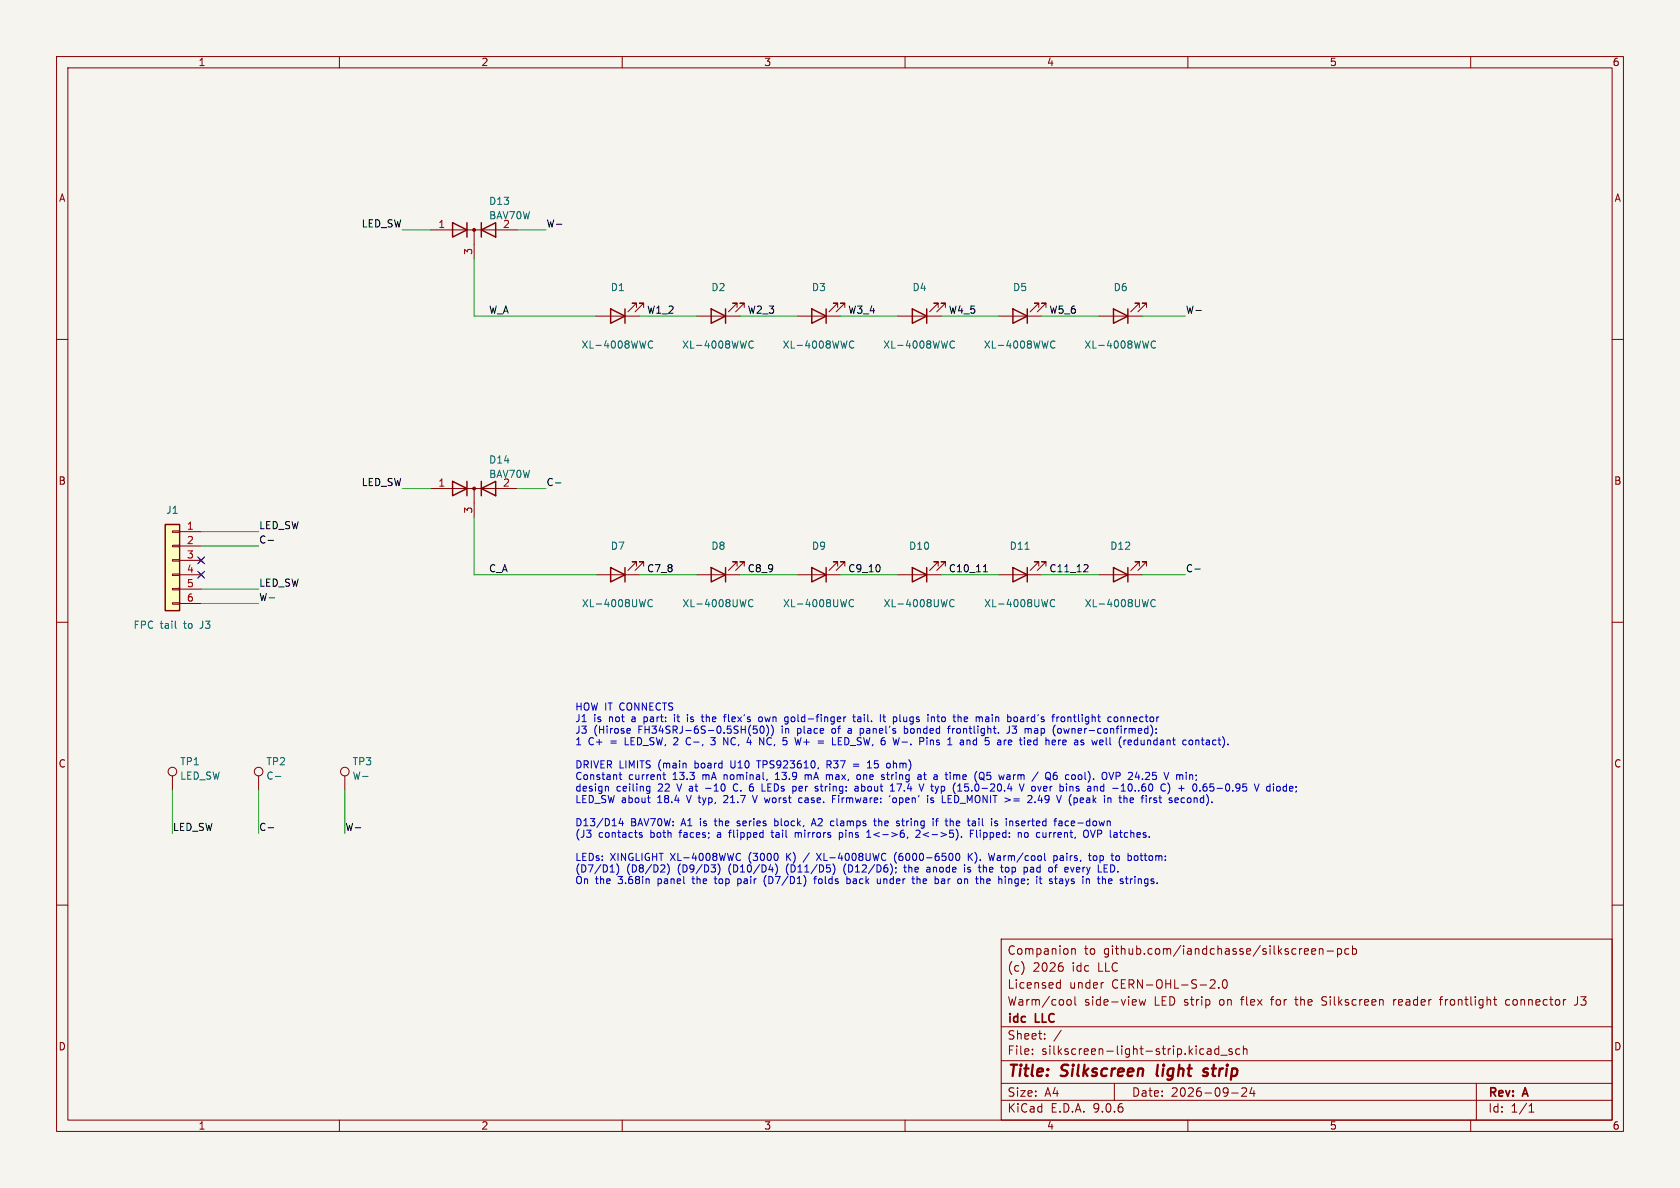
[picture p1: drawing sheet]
(kicad_sch
 (version 20250114)
 (generator "eeschema")
 (generator_version "9.0")
 (paper "A4")
 (title_block
  (title "Silkscreen light strip")
  (date "2026-09-24")
  (rev "A")
  (company "idc LLC")
  (comment 1 "Warm/cool side-view LED strip on flex for the Silkscreen reader frontlight connector J3")
  (comment 2 "Licensed under CERN-OHL-S-2.0")
  (comment 3 "(c) 2026 idc LLC")
  (comment 4 "Companion to github.com/iandchasse/silkscreen-pcb"))
 (lib_symbols
  (symbol "silkscreen-light-strip:LED_SideView"
   (pin_numbers (hide yes))
   (pin_names
    (offset 1.016) (hide yes)) (exclude_from_sim no) (in_bom yes) (on_board yes)
   (property "Reference" "D" (at 0 2.54 0) (effects (font (size 1.27 1.27))))
   (property "Value" "LED" (at 0 -2.54 0) (effects (font (size 1.27 1.27))))
   (property "Footprint" "silkscreen-light-strip:LED_SideView_XINGLIGHT_XL-4008" (at 0 0 0) (effects (font (size 1.27 1.27)) (hide yes)))
   (property "Datasheet" "~" (at 0 0 0) (effects (font (size 1.27 1.27)) (hide yes)))
   (property "Description" "Side-view (right-angle) white LED" (at 0 0 0) (effects (font (size 1.27 1.27)) (hide yes)))
   (property "Sim.Pins" "1=K 2=A" (at 0 0 0) (effects (font (size 1.27 1.27)) (hide yes)))
   (symbol "LED_SideView_0_1"
    (polyline (pts (xy -3.048 -0.762) (xy -4.572 -2.286) (xy -3.81 -2.286) (xy -4.572 -2.286) (xy -4.572 -1.524)) (stroke (width 0) (type default)) (fill (type none)))
    (polyline (pts (xy -1.778 -0.762) (xy -3.302 -2.286) (xy -2.54 -2.286) (xy -3.302 -2.286) (xy -3.302 -1.524)) (stroke (width 0) (type default)) (fill (type none)))
    (polyline (pts (xy -1.27 0) (xy 1.27 0)) (stroke (width 0) (type default)) (fill (type none)))
    (polyline (pts (xy -1.27 -1.27) (xy -1.27 1.27)) (stroke (width 0.254) (type default)) (fill (type none)))
    (polyline (pts (xy 1.27 -1.27) (xy 1.27 1.27) (xy -1.27 0) (xy 1.27 -1.27)) (stroke (width 0.254) (type default)) (fill (type none))))
   (symbol "LED_SideView_1_1"
    (pin passive line (at -3.81 0 0) (length 2.54) (name "K" (effects (font (size 1.27 1.27)))) (number "1" (effects (font (size 1.27 1.27)))))
    (pin passive line (at 3.81 0 180) (length 2.54) (name "A" (effects (font (size 1.27 1.27)))) (number "2" (effects (font (size 1.27 1.27))))))
   (embedded_fonts no))
  (symbol "silkscreen-light-strip:BAV70W"
   (pin_names (hide yes)) (exclude_from_sim no) (in_bom yes) (on_board yes)
   (property "Reference" "D" (at 0.635 -2.54 0) (effects (font (size 1.27 1.27)) (justify left)))
   (property "Value" "BAV70W" (at 0 2.54 0) (effects (font (size 1.27 1.27))))
   (property "Footprint" "silkscreen-light-strip:SOT-323_SC-70" (at 0 0 0) (effects (font (size 1.27 1.27)) (hide yes)))
   (property "Datasheet" "https://assets.nexperia.com/documents/data-sheet/BAV70_SER.pdf" (at 0 0 0) (effects (font (size 1.27 1.27)) (hide yes)))
   (property "Description" "Dual 100V 215mA high-speed switching diodes, common cathode, SOT-23" (at 0 0 0) (effects (font (size 1.27 1.27)) (hide yes)))
   (symbol "BAV70W_0_1"
    (polyline (pts (xy -3.81 1.27) (xy -1.27 0) (xy -3.81 -1.27) (xy -3.81 1.27) (xy -3.81 1.27) (xy -3.81 1.27)) (stroke (width 0.254) (type default)) (fill (type none)))
    (polyline (pts (xy -3.81 0) (xy 3.81 0)) (stroke (width 0) (type default)) (fill (type none)))
    (polyline (pts (xy -1.27 -1.27) (xy -1.27 1.27) (xy -1.27 1.27)) (stroke (width 0.254) (type default)) (fill (type none)))
    (polyline (pts (xy 0 0) (xy 0 -2.54)) (stroke (width 0) (type default)) (fill (type none)))
    (circle (center 0 0) (radius 0.254) (stroke (width 0) (type default)) (fill (type outline)))
    (polyline (pts (xy 1.27 -1.27) (xy 1.27 1.27) (xy 1.27 1.27)) (stroke (width 0.254) (type default)) (fill (type none)))
    (polyline (pts (xy 3.81 -1.27) (xy 1.27 0) (xy 3.81 1.27) (xy 3.81 -1.27) (xy 3.81 -1.27) (xy 3.81 -1.27)) (stroke (width 0.254) (type default)) (fill (type none)))
    (pin passive line (at -7.62 0 0) (length 3.81) (name "A" (effects (font (size 1.27 1.27)))) (number "1" (effects (font (size 1.27 1.27)))))
    (pin passive line (at 0 -5.08 90) (length 2.54) (name "K" (effects (font (size 1.27 1.27)))) (number "3" (effects (font (size 1.27 1.27)))))
    (pin passive line (at 7.62 0 180) (length 3.81) (name "A" (effects (font (size 1.27 1.27)))) (number "2" (effects (font (size 1.27 1.27))))))
   (embedded_fonts no))
  (symbol "silkscreen-light-strip:FPC_Tail_J3"
   (pin_names
    (offset 1.016) (hide yes)) (exclude_from_sim no) (in_bom yes) (on_board yes)
   (property "Reference" "J" (at 0 7.62 0) (effects (font (size 1.27 1.27))))
   (property "Value" "FPC_Tail_J3" (at 0 -10.16 0) (effects (font (size 1.27 1.27))))
   (property "Footprint" "silkscreen-light-strip:FPC_Tail_FH34SRJ_6P_P0.50mm_TopContact" (at 0 0 0) (effects (font (size 1.27 1.27)) (hide yes)))
   (property "Datasheet" "~" (at 0 0 0) (effects (font (size 1.27 1.27)) (hide yes)))
   (property "Description" "Gold-finger tail that plugs into the Silkscreen main board's frontlight connector J3 (Hirose FH34SRJ-6S-0.5SH(50))" (at 0 0 0) (effects (font (size 1.27 1.27)) (hide yes)))
   (symbol "FPC_Tail_J3_1_1"
    (rectangle (start -1.27 6.35) (end 1.27 -8.89) (stroke (width 0.254) (type default)) (fill (type background)))
    (rectangle (start -1.27 5.207) (end 0 4.953) (stroke (width 0.1524) (type default)) (fill (type none)))
    (rectangle (start -1.27 2.667) (end 0 2.413) (stroke (width 0.1524) (type default)) (fill (type none)))
    (rectangle (start -1.27 0.127) (end 0 -0.127) (stroke (width 0.1524) (type default)) (fill (type none)))
    (rectangle (start -1.27 -2.413) (end 0 -2.667) (stroke (width 0.1524) (type default)) (fill (type none)))
    (rectangle (start -1.27 -4.953) (end 0 -5.207) (stroke (width 0.1524) (type default)) (fill (type none)))
    (rectangle (start -1.27 -7.493) (end 0 -7.747) (stroke (width 0.1524) (type default)) (fill (type none)))
    (pin passive line (at -5.08 5.08 0) (length 3.81) (name "LED_SW(C+)" (effects (font (size 1.27 1.27)))) (number "1" (effects (font (size 1.27 1.27)))))
    (pin passive line (at -5.08 2.54 0) (length 3.81) (name "C-" (effects (font (size 1.27 1.27)))) (number "2" (effects (font (size 1.27 1.27)))))
    (pin no_connect line (at -5.08 0 0) (length 3.81) (name "NC" (effects (font (size 1.27 1.27)))) (number "3" (effects (font (size 1.27 1.27)))))
    (pin no_connect line (at -5.08 -2.54 0) (length 3.81) (name "NC" (effects (font (size 1.27 1.27)))) (number "4" (effects (font (size 1.27 1.27)))))
    (pin passive line (at -5.08 -5.08 0) (length 3.81) (name "LED_SW(W+)" (effects (font (size 1.27 1.27)))) (number "5" (effects (font (size 1.27 1.27)))))
    (pin passive line (at -5.08 -7.62 0) (length 3.81) (name "W-" (effects (font (size 1.27 1.27)))) (number "6" (effects (font (size 1.27 1.27))))))
   (embedded_fonts no))
  (symbol "silkscreen-light-strip:TestPoint"
   (pin_numbers (hide yes))
   (pin_names
    (offset 0.762) (hide yes)) (exclude_from_sim no) (in_bom yes) (on_board yes)
   (property "Reference" "TP" (at 0 6.858 0) (effects (font (size 1.27 1.27))))
   (property "Value" "TestPoint" (at 0 5.08 0) (effects (font (size 1.27 1.27))))
   (property "Footprint" "silkscreen-light-strip:TestPad_0.8mm_Wire" (at 5.08 0 0) (effects (font (size 1.27 1.27)) (hide yes)))
   (property "Datasheet" "~" (at 5.08 0 0) (effects (font (size 1.27 1.27)) (hide yes)))
   (property "Description" "test point" (at 0 0 0) (effects (font (size 1.27 1.27)) (hide yes)))
   (symbol "TestPoint_0_1"
    (circle (center 0 3.302) (radius 0.762) (stroke (width 0) (type default)) (fill (type none))))
   (symbol "TestPoint_1_1"
    (pin passive line (at 0 0 90) (length 2.54) (name "1" (effects (font (size 1.27 1.27)))) (number "1" (effects (font (size 1.27 1.27))))))
   (embedded_fonts no)))
 (wire (pts (xy 35.56 93.98) (xy 45.72 93.98)) (stroke (width 0) (type default)))
 (label "LED_SW" (at 45.72 93.98 0) (fields_autoplaced yes) (effects (font (size 1.27 1.27)) (justify left bottom)))
 (wire (pts (xy 35.56 96.52) (xy 45.72 96.52)) (stroke (width 0) (type default)))
 (label "C-" (at 45.72 96.52 0) (fields_autoplaced yes) (effects (font (size 1.27 1.27)) (justify left bottom)))
 (wire (pts (xy 35.56 104.14) (xy 45.72 104.14)) (stroke (width 0) (type default)))
 (label "LED_SW" (at 45.72 104.14 0) (fields_autoplaced yes) (effects (font (size 1.27 1.27)) (justify left bottom)))
 (wire (pts (xy 35.56 106.68) (xy 45.72 106.68)) (stroke (width 0) (type default)))
 (label "W-" (at 45.72 106.68 0) (fields_autoplaced yes) (effects (font (size 1.27 1.27)) (justify left bottom)))
 (no_connect (at 35.56 99.06))
 (no_connect (at 35.56 101.6))
 (wire (pts (xy 30.48 139.7) (xy 30.48 147.32)) (stroke (width 0) (type default)))
 (label "LED_SW" (at 30.48 147.32 0) (fields_autoplaced yes) (effects (font (size 1.27 1.27)) (justify left bottom)))
 (wire (pts (xy 45.72 139.7) (xy 45.72 147.32)) (stroke (width 0) (type default)))
 (label "C-" (at 45.72 147.32 0) (fields_autoplaced yes) (effects (font (size 1.27 1.27)) (justify left bottom)))
 (wire (pts (xy 60.96 139.7) (xy 60.96 147.32)) (stroke (width 0) (type default)))
 (label "W-" (at 60.96 147.32 0) (fields_autoplaced yes) (effects (font (size 1.27 1.27)) (justify left bottom)))
 (wire (pts (xy 76.2 40.64) (xy 71.12 40.64)) (stroke (width 0) (type default)))
 (label "LED_SW" (at 71.12 40.64 180) (fields_autoplaced yes) (effects (font (size 1.27 1.27)) (justify right bottom)))
 (wire (pts (xy 91.44 40.64) (xy 96.52 40.64)) (stroke (width 0) (type default)))
 (label "W-" (at 96.52 40.64 0) (fields_autoplaced yes) (effects (font (size 1.27 1.27)) (justify left bottom)))
 (wire (pts (xy 83.82 45.72) (xy 83.82 55.88)) (stroke (width 0) (type default)))
 (wire (pts (xy 83.82 55.88) (xy 105.41 55.88)) (stroke (width 0) (type default)))
 (label "W_A" (at 86.36 55.88 0) (fields_autoplaced yes) (effects (font (size 1.27 1.27)) (justify left bottom)))
 (wire (pts (xy 113.03 55.88) (xy 123.19 55.88)) (stroke (width 0) (type default)))
 (label "W1_2" (at 114.3 55.88 0) (fields_autoplaced yes) (effects (font (size 1.27 1.27)) (justify left bottom)))
 (wire (pts (xy 130.81 55.88) (xy 140.97 55.88)) (stroke (width 0) (type default)))
 (label "W2_3" (at 132.08 55.88 0) (fields_autoplaced yes) (effects (font (size 1.27 1.27)) (justify left bottom)))
 (wire (pts (xy 148.59 55.88) (xy 158.75 55.88)) (stroke (width 0) (type default)))
 (label "W3_4" (at 149.86 55.88 0) (fields_autoplaced yes) (effects (font (size 1.27 1.27)) (justify left bottom)))
 (wire (pts (xy 166.37 55.88) (xy 176.53 55.88)) (stroke (width 0) (type default)))
 (label "W4_5" (at 167.64 55.88 0) (fields_autoplaced yes) (effects (font (size 1.27 1.27)) (justify left bottom)))
 (wire (pts (xy 184.15 55.88) (xy 194.31 55.88)) (stroke (width 0) (type default)))
 (label "W5_6" (at 185.42 55.88 0) (fields_autoplaced yes) (effects (font (size 1.27 1.27)) (justify left bottom)))
 (wire (pts (xy 201.93 55.88) (xy 209.55 55.88)) (stroke (width 0) (type default)))
 (label "W-" (at 209.55 55.88 0) (fields_autoplaced yes) (effects (font (size 1.27 1.27)) (justify left bottom)))
 (wire (pts (xy 76.2 86.36) (xy 71.12 86.36)) (stroke (width 0) (type default)))
 (label "LED_SW" (at 71.12 86.36 180) (fields_autoplaced yes) (effects (font (size 1.27 1.27)) (justify right bottom)))
 (wire (pts (xy 91.44 86.36) (xy 96.52 86.36)) (stroke (width 0) (type default)))
 (label "C-" (at 96.52 86.36 0) (fields_autoplaced yes) (effects (font (size 1.27 1.27)) (justify left bottom)))
 (wire (pts (xy 83.82 91.44) (xy 83.82 101.6)) (stroke (width 0) (type default)))
 (wire (pts (xy 83.82 101.6) (xy 105.41 101.6)) (stroke (width 0) (type default)))
 (label "C_A" (at 86.36 101.6 0) (fields_autoplaced yes) (effects (font (size 1.27 1.27)) (justify left bottom)))
 (wire (pts (xy 113.03 101.6) (xy 123.19 101.6)) (stroke (width 0) (type default)))
 (label "C7_8" (at 114.3 101.6 0) (fields_autoplaced yes) (effects (font (size 1.27 1.27)) (justify left bottom)))
 (wire (pts (xy 130.81 101.6) (xy 140.97 101.6)) (stroke (width 0) (type default)))
 (label "C8_9" (at 132.08 101.6 0) (fields_autoplaced yes) (effects (font (size 1.27 1.27)) (justify left bottom)))
 (wire (pts (xy 148.59 101.6) (xy 158.75 101.6)) (stroke (width 0) (type default)))
 (label "C9_10" (at 149.86 101.6 0) (fields_autoplaced yes) (effects (font (size 1.27 1.27)) (justify left bottom)))
 (wire (pts (xy 166.37 101.6) (xy 176.53 101.6)) (stroke (width 0) (type default)))
 (label "C10_11" (at 167.64 101.6 0) (fields_autoplaced yes) (effects (font (size 1.27 1.27)) (justify left bottom)))
 (wire (pts (xy 184.15 101.6) (xy 194.31 101.6)) (stroke (width 0) (type default)))
 (label "C11_12" (at 185.42 101.6 0) (fields_autoplaced yes) (effects (font (size 1.27 1.27)) (justify left bottom)))
 (wire (pts (xy 201.93 101.6) (xy 209.55 101.6)) (stroke (width 0) (type default)))
 (label "C-" (at 209.55 101.6 0) (fields_autoplaced yes) (effects (font (size 1.27 1.27)) (justify left bottom)))
 (text "HOW IT CONNECTS\nJ1 is not a part: it is the flex's own gold-finger tail. It plugs into the main board's frontlight connector\nJ3 (Hirose FH34SRJ-6S-0.5SH(50)) in place of a panel's bonded frontlight. J3 map (owner-confirmed):\n1 C+ = LED_SW, 2 C-, 3 NC, 4 NC, 5 W+ = LED_SW, 6 W-. Pins 1 and 5 are tied here as well (redundant contact).\n\nDRIVER LIMITS (main board U10 TPS923610, R37 = 15 ohm)\nConstant current 13.3 mA nominal, 13.9 mA max, one string at a time (Q5 warm / Q6 cool). OVP 24.25 V min;\ndesign ceiling 22 V at -10 C. 6 LEDs per string: about 17.4 V typ (15.0-20.4 V over bins and -10..60 C) + 0.65-0.95 V diode;\nLED_SW about 18.4 V typ, 21.7 V worst case. Firmware: 'open' is LED_MONIT >= 2.49 V (peak in the first second).\n\nD13/D14 BAV70W: A1 is the series block, A2 clamps the string if the tail is inserted face-down\n(J3 contacts both faces; a flipped tail mirrors pins 1<->6, 2<->5). Flipped: no current, OVP latches.\n\nLEDs: XINGLIGHT XL-4008WWC (3000 K) / XL-4008UWC (6000-6500 K). Warm/cool pairs, top to bottom:\n(D7/D1) (D8/D2) (D9/D3) (D10/D4) (D11/D5) (D12/D6); the anode is the top pad of every LED.\nOn the 3.68in panel the top pair (D7/D1) folds back under the bar on the hinge; it stays in the strings." (exclude_from_sim no) (at 101.6 124.46 0) (effects (font (size 1.27 1.27)) (justify left top)))
 (symbol (lib_id "silkscreen-light-strip:FPC_Tail_J3") (at 30.48 99.06 0) (mirror y) (unit 1)
  (exclude_from_sim no) (in_bom no) (on_board yes) (dnp no)
  (property "Reference" "J1" (at 30.48 90.17 0) (effects (font (size 1.27 1.27))))
  (property "Value" "FPC tail to J3" (at 30.48 110.49 0) (effects (font (size 1.27 1.27))))
  (property "Footprint" "silkscreen-light-strip:FPC_Tail_FH34SRJ_6P_P0.50mm_TopContact" (at 30.48 99.06 0) (effects (font (size 1.27 1.27)) (hide yes)))
  (property "Datasheet" "https://www.hirose.com/en/product/series/FH34SRJ" (at 30.48 99.06 0) (effects (font (size 1.27 1.27)) (hide yes)))
  (property "Description" "Contact fingers, not a part: plugs into FH34SRJ-6S-0.5SH(50) J3 on the main board" (at 30.48 99.06 0) (effects (font (size 1.27 1.27)) (hide yes)))
  (pin "1")
  (pin "2")
  (pin "3")
  (pin "4")
  (pin "5")
  (pin "6"))
 (symbol (lib_id "silkscreen-light-strip:TestPoint") (at 30.48 139.7 0) (unit 1)
  (exclude_from_sim no) (in_bom no) (on_board yes) (dnp no)
  (property "Reference" "TP1" (at 31.75 134.62 0) (effects (font (size 1.27 1.27)) (justify left)))
  (property "Value" "LED_SW" (at 31.75 137.16 0) (effects (font (size 1.27 1.27)) (justify left)))
  (property "Footprint" "silkscreen-light-strip:TestPad_0.8mm_Wire" (at 30.48 139.7 0) (effects (font (size 1.27 1.27)) (hide yes)))
  (property "Datasheet" "~" (at 30.48 139.7 0) (effects (font (size 1.27 1.27)) (hide yes)))
  (property "Description" "Wire/probe pad on the stiffened tab behind the main board" (at 30.48 139.7 0) (effects (font (size 1.27 1.27)) (hide yes)))
  (pin "1"))
 (symbol (lib_id "silkscreen-light-strip:TestPoint") (at 45.72 139.7 0) (unit 1)
  (exclude_from_sim no) (in_bom no) (on_board yes) (dnp no)
  (property "Reference" "TP2" (at 46.99 134.62 0) (effects (font (size 1.27 1.27)) (justify left)))
  (property "Value" "C-" (at 46.99 137.16 0) (effects (font (size 1.27 1.27)) (justify left)))
  (property "Footprint" "silkscreen-light-strip:TestPad_0.8mm_Wire" (at 45.72 139.7 0) (effects (font (size 1.27 1.27)) (hide yes)))
  (property "Datasheet" "~" (at 45.72 139.7 0) (effects (font (size 1.27 1.27)) (hide yes)))
  (property "Description" "Wire/probe pad on the stiffened tab behind the main board" (at 45.72 139.7 0) (effects (font (size 1.27 1.27)) (hide yes)))
  (pin "1"))
 (symbol (lib_id "silkscreen-light-strip:TestPoint") (at 60.96 139.7 0) (unit 1)
  (exclude_from_sim no) (in_bom no) (on_board yes) (dnp no)
  (property "Reference" "TP3" (at 62.23 134.62 0) (effects (font (size 1.27 1.27)) (justify left)))
  (property "Value" "W-" (at 62.23 137.16 0) (effects (font (size 1.27 1.27)) (justify left)))
  (property "Footprint" "silkscreen-light-strip:TestPad_0.8mm_Wire" (at 60.96 139.7 0) (effects (font (size 1.27 1.27)) (hide yes)))
  (property "Datasheet" "~" (at 60.96 139.7 0) (effects (font (size 1.27 1.27)) (hide yes)))
  (property "Description" "Wire/probe pad on the stiffened tab behind the main board" (at 60.96 139.7 0) (effects (font (size 1.27 1.27)) (hide yes)))
  (pin "1"))
 (symbol (lib_id "silkscreen-light-strip:BAV70W") (at 83.82 40.64 0) (unit 1)
  (exclude_from_sim no) (in_bom yes) (on_board yes) (dnp no)
  (property "Reference" "D13" (at 86.36 35.56 0) (effects (font (size 1.27 1.27)) (justify left)))
  (property "Value" "BAV70W" (at 86.36 38.1 0) (effects (font (size 1.27 1.27)) (justify left)))
  (property "Footprint" "silkscreen-light-strip:SOT-323_SC-70" (at 83.82 40.64 0) (effects (font (size 1.27 1.27)) (hide yes)))
  (property "Datasheet" "https://assets.nexperia.com/documents/data-sheet/BAV70_SER.pdf" (at 83.82 40.64 0) (effects (font (size 1.27 1.27)) (hide yes)))
  (property "Description" "Warm string: series block + reverse clamp (flip protection)" (at 83.82 40.64 0) (effects (font (size 1.27 1.27)) (hide yes)))
  (property "MPN" "BAV70W,115" (at 83.82 40.64 0) (effects (font (size 1.27 1.27)) (hide yes)))
  (property "Manufacturer" "Nexperia" (at 83.82 40.64 0) (effects (font (size 1.27 1.27)) (hide yes)))
  (property "LCSC" "C28064" (at 83.82 40.64 0) (effects (font (size 1.27 1.27)) (hide yes)))
  (pin "1")
  (pin "2")
  (pin "3"))
 (symbol (lib_id "silkscreen-light-strip:LED_SideView") (at 109.22 55.88 180) (unit 1)
  (exclude_from_sim no) (in_bom yes) (on_board yes) (dnp no)
  (property "Reference" "D1" (at 109.22 50.8 0) (effects (font (size 1.27 1.27))))
  (property "Value" "XL-4008WWC" (at 109.22 60.96 0) (effects (font (size 1.27 1.27))))
  (property "Footprint" "silkscreen-light-strip:LED_SideView_XINGLIGHT_XL-4008" (at 109.22 55.88 0) (effects (font (size 1.27 1.27)) (hide yes)))
  (property "Datasheet" "https://datasheet.lcsc.com/datasheet/pdf/98f3d1f702a22a454447380c669f5ab6.pdf?productCode=C5440667" (at 109.22 55.88 0) (effects (font (size 1.27 1.27)) (hide yes)))
  (property "Description" "Warm white 3000 K side-view LED, 4.0x1.4x0.8 mm" (at 109.22 55.88 0) (effects (font (size 1.27 1.27)) (hide yes)))
  (property "MPN" "XL-4008WWC" (at 109.22 55.88 0) (effects (font (size 1.27 1.27)) (hide yes)))
  (property "Manufacturer" "XINGLIGHT" (at 109.22 55.88 0) (effects (font (size 1.27 1.27)) (hide yes)))
  (property "LCSC" "C5440667" (at 109.22 55.88 0) (effects (font (size 1.27 1.27)) (hide yes)))
  (pin "1")
  (pin "2"))
 (symbol (lib_id "silkscreen-light-strip:LED_SideView") (at 127 55.88 180) (unit 1)
  (exclude_from_sim no) (in_bom yes) (on_board yes) (dnp no)
  (property "Reference" "D2" (at 127 50.8 0) (effects (font (size 1.27 1.27))))
  (property "Value" "XL-4008WWC" (at 127 60.96 0) (effects (font (size 1.27 1.27))))
  (property "Footprint" "silkscreen-light-strip:LED_SideView_XINGLIGHT_XL-4008" (at 127 55.88 0) (effects (font (size 1.27 1.27)) (hide yes)))
  (property "Datasheet" "https://datasheet.lcsc.com/datasheet/pdf/98f3d1f702a22a454447380c669f5ab6.pdf?productCode=C5440667" (at 127 55.88 0) (effects (font (size 1.27 1.27)) (hide yes)))
  (property "Description" "Warm white 3000 K side-view LED, 4.0x1.4x0.8 mm" (at 127 55.88 0) (effects (font (size 1.27 1.27)) (hide yes)))
  (property "MPN" "XL-4008WWC" (at 127 55.88 0) (effects (font (size 1.27 1.27)) (hide yes)))
  (property "Manufacturer" "XINGLIGHT" (at 127 55.88 0) (effects (font (size 1.27 1.27)) (hide yes)))
  (property "LCSC" "C5440667" (at 127 55.88 0) (effects (font (size 1.27 1.27)) (hide yes)))
  (pin "1")
  (pin "2"))
 (symbol (lib_id "silkscreen-light-strip:LED_SideView") (at 144.78 55.88 180) (unit 1)
  (exclude_from_sim no) (in_bom yes) (on_board yes) (dnp no)
  (property "Reference" "D3" (at 144.78 50.8 0) (effects (font (size 1.27 1.27))))
  (property "Value" "XL-4008WWC" (at 144.78 60.96 0) (effects (font (size 1.27 1.27))))
  (property "Footprint" "silkscreen-light-strip:LED_SideView_XINGLIGHT_XL-4008" (at 144.78 55.88 0) (effects (font (size 1.27 1.27)) (hide yes)))
  (property "Datasheet" "https://datasheet.lcsc.com/datasheet/pdf/98f3d1f702a22a454447380c669f5ab6.pdf?productCode=C5440667" (at 144.78 55.88 0) (effects (font (size 1.27 1.27)) (hide yes)))
  (property "Description" "Warm white 3000 K side-view LED, 4.0x1.4x0.8 mm" (at 144.78 55.88 0) (effects (font (size 1.27 1.27)) (hide yes)))
  (property "MPN" "XL-4008WWC" (at 144.78 55.88 0) (effects (font (size 1.27 1.27)) (hide yes)))
  (property "Manufacturer" "XINGLIGHT" (at 144.78 55.88 0) (effects (font (size 1.27 1.27)) (hide yes)))
  (property "LCSC" "C5440667" (at 144.78 55.88 0) (effects (font (size 1.27 1.27)) (hide yes)))
  (pin "1")
  (pin "2"))
 (symbol (lib_id "silkscreen-light-strip:LED_SideView") (at 162.56 55.88 180) (unit 1)
  (exclude_from_sim no) (in_bom yes) (on_board yes) (dnp no)
  (property "Reference" "D4" (at 162.56 50.8 0) (effects (font (size 1.27 1.27))))
  (property "Value" "XL-4008WWC" (at 162.56 60.96 0) (effects (font (size 1.27 1.27))))
  (property "Footprint" "silkscreen-light-strip:LED_SideView_XINGLIGHT_XL-4008" (at 162.56 55.88 0) (effects (font (size 1.27 1.27)) (hide yes)))
  (property "Datasheet" "https://datasheet.lcsc.com/datasheet/pdf/98f3d1f702a22a454447380c669f5ab6.pdf?productCode=C5440667" (at 162.56 55.88 0) (effects (font (size 1.27 1.27)) (hide yes)))
  (property "Description" "Warm white 3000 K side-view LED, 4.0x1.4x0.8 mm" (at 162.56 55.88 0) (effects (font (size 1.27 1.27)) (hide yes)))
  (property "MPN" "XL-4008WWC" (at 162.56 55.88 0) (effects (font (size 1.27 1.27)) (hide yes)))
  (property "Manufacturer" "XINGLIGHT" (at 162.56 55.88 0) (effects (font (size 1.27 1.27)) (hide yes)))
  (property "LCSC" "C5440667" (at 162.56 55.88 0) (effects (font (size 1.27 1.27)) (hide yes)))
  (pin "1")
  (pin "2"))
 (symbol (lib_id "silkscreen-light-strip:LED_SideView") (at 180.34 55.88 180) (unit 1)
  (exclude_from_sim no) (in_bom yes) (on_board yes) (dnp no)
  (property "Reference" "D5" (at 180.34 50.8 0) (effects (font (size 1.27 1.27))))
  (property "Value" "XL-4008WWC" (at 180.34 60.96 0) (effects (font (size 1.27 1.27))))
  (property "Footprint" "silkscreen-light-strip:LED_SideView_XINGLIGHT_XL-4008" (at 180.34 55.88 0) (effects (font (size 1.27 1.27)) (hide yes)))
  (property "Datasheet" "https://datasheet.lcsc.com/datasheet/pdf/98f3d1f702a22a454447380c669f5ab6.pdf?productCode=C5440667" (at 180.34 55.88 0) (effects (font (size 1.27 1.27)) (hide yes)))
  (property "Description" "Warm white 3000 K side-view LED, 4.0x1.4x0.8 mm" (at 180.34 55.88 0) (effects (font (size 1.27 1.27)) (hide yes)))
  (property "MPN" "XL-4008WWC" (at 180.34 55.88 0) (effects (font (size 1.27 1.27)) (hide yes)))
  (property "Manufacturer" "XINGLIGHT" (at 180.34 55.88 0) (effects (font (size 1.27 1.27)) (hide yes)))
  (property "LCSC" "C5440667" (at 180.34 55.88 0) (effects (font (size 1.27 1.27)) (hide yes)))
  (pin "1")
  (pin "2"))
 (symbol (lib_id "silkscreen-light-strip:LED_SideView") (at 198.12 55.88 180) (unit 1)
  (exclude_from_sim no) (in_bom yes) (on_board yes) (dnp no)
  (property "Reference" "D6" (at 198.12 50.8 0) (effects (font (size 1.27 1.27))))
  (property "Value" "XL-4008WWC" (at 198.12 60.96 0) (effects (font (size 1.27 1.27))))
  (property "Footprint" "silkscreen-light-strip:LED_SideView_XINGLIGHT_XL-4008" (at 198.12 55.88 0) (effects (font (size 1.27 1.27)) (hide yes)))
  (property "Datasheet" "https://datasheet.lcsc.com/datasheet/pdf/98f3d1f702a22a454447380c669f5ab6.pdf?productCode=C5440667" (at 198.12 55.88 0) (effects (font (size 1.27 1.27)) (hide yes)))
  (property "Description" "Warm white 3000 K side-view LED, 4.0x1.4x0.8 mm" (at 198.12 55.88 0) (effects (font (size 1.27 1.27)) (hide yes)))
  (property "MPN" "XL-4008WWC" (at 198.12 55.88 0) (effects (font (size 1.27 1.27)) (hide yes)))
  (property "Manufacturer" "XINGLIGHT" (at 198.12 55.88 0) (effects (font (size 1.27 1.27)) (hide yes)))
  (property "LCSC" "C5440667" (at 198.12 55.88 0) (effects (font (size 1.27 1.27)) (hide yes)))
  (pin "1")
  (pin "2"))
 (symbol (lib_id "silkscreen-light-strip:BAV70W") (at 83.82 86.36 0) (unit 1)
  (exclude_from_sim no) (in_bom yes) (on_board yes) (dnp no)
  (property "Reference" "D14" (at 86.36 81.28 0) (effects (font (size 1.27 1.27)) (justify left)))
  (property "Value" "BAV70W" (at 86.36 83.82 0) (effects (font (size 1.27 1.27)) (justify left)))
  (property "Footprint" "silkscreen-light-strip:SOT-323_SC-70" (at 83.82 86.36 0) (effects (font (size 1.27 1.27)) (hide yes)))
  (property "Datasheet" "https://assets.nexperia.com/documents/data-sheet/BAV70_SER.pdf" (at 83.82 86.36 0) (effects (font (size 1.27 1.27)) (hide yes)))
  (property "Description" "Cool string: series block + reverse clamp (flip protection)" (at 83.82 86.36 0) (effects (font (size 1.27 1.27)) (hide yes)))
  (property "MPN" "BAV70W,115" (at 83.82 86.36 0) (effects (font (size 1.27 1.27)) (hide yes)))
  (property "Manufacturer" "Nexperia" (at 83.82 86.36 0) (effects (font (size 1.27 1.27)) (hide yes)))
  (property "LCSC" "C28064" (at 83.82 86.36 0) (effects (font (size 1.27 1.27)) (hide yes)))
  (pin "1")
  (pin "2")
  (pin "3"))
 (symbol (lib_id "silkscreen-light-strip:LED_SideView") (at 109.22 101.6 180) (unit 1)
  (exclude_from_sim no) (in_bom yes) (on_board yes) (dnp no)
  (property "Reference" "D7" (at 109.22 96.52 0) (effects (font (size 1.27 1.27))))
  (property "Value" "XL-4008UWC" (at 109.22 106.68 0) (effects (font (size 1.27 1.27))))
  (property "Footprint" "silkscreen-light-strip:LED_SideView_XINGLIGHT_XL-4008" (at 109.22 101.6 0) (effects (font (size 1.27 1.27)) (hide yes)))
  (property "Datasheet" "https://datasheet.lcsc.com/datasheet/pdf/e6aed946d22bf266730bba05a11330f0.pdf?productCode=C2843774" (at 109.22 101.6 0) (effects (font (size 1.27 1.27)) (hide yes)))
  (property "Description" "Cool white 6000-6500 K side-view LED, 4.0x1.4x0.8 mm" (at 109.22 101.6 0) (effects (font (size 1.27 1.27)) (hide yes)))
  (property "MPN" "XL-4008UWC" (at 109.22 101.6 0) (effects (font (size 1.27 1.27)) (hide yes)))
  (property "Manufacturer" "XINGLIGHT" (at 109.22 101.6 0) (effects (font (size 1.27 1.27)) (hide yes)))
  (property "LCSC" "C2843774" (at 109.22 101.6 0) (effects (font (size 1.27 1.27)) (hide yes)))
  (pin "1")
  (pin "2"))
 (symbol (lib_id "silkscreen-light-strip:LED_SideView") (at 127 101.6 180) (unit 1)
  (exclude_from_sim no) (in_bom yes) (on_board yes) (dnp no)
  (property "Reference" "D8" (at 127 96.52 0) (effects (font (size 1.27 1.27))))
  (property "Value" "XL-4008UWC" (at 127 106.68 0) (effects (font (size 1.27 1.27))))
  (property "Footprint" "silkscreen-light-strip:LED_SideView_XINGLIGHT_XL-4008" (at 127 101.6 0) (effects (font (size 1.27 1.27)) (hide yes)))
  (property "Datasheet" "https://datasheet.lcsc.com/datasheet/pdf/e6aed946d22bf266730bba05a11330f0.pdf?productCode=C2843774" (at 127 101.6 0) (effects (font (size 1.27 1.27)) (hide yes)))
  (property "Description" "Cool white 6000-6500 K side-view LED, 4.0x1.4x0.8 mm" (at 127 101.6 0) (effects (font (size 1.27 1.27)) (hide yes)))
  (property "MPN" "XL-4008UWC" (at 127 101.6 0) (effects (font (size 1.27 1.27)) (hide yes)))
  (property "Manufacturer" "XINGLIGHT" (at 127 101.6 0) (effects (font (size 1.27 1.27)) (hide yes)))
  (property "LCSC" "C2843774" (at 127 101.6 0) (effects (font (size 1.27 1.27)) (hide yes)))
  (pin "1")
  (pin "2"))
 (symbol (lib_id "silkscreen-light-strip:LED_SideView") (at 144.78 101.6 180) (unit 1)
  (exclude_from_sim no) (in_bom yes) (on_board yes) (dnp no)
  (property "Reference" "D9" (at 144.78 96.52 0) (effects (font (size 1.27 1.27))))
  (property "Value" "XL-4008UWC" (at 144.78 106.68 0) (effects (font (size 1.27 1.27))))
  (property "Footprint" "silkscreen-light-strip:LED_SideView_XINGLIGHT_XL-4008" (at 144.78 101.6 0) (effects (font (size 1.27 1.27)) (hide yes)))
  (property "Datasheet" "https://datasheet.lcsc.com/datasheet/pdf/e6aed946d22bf266730bba05a11330f0.pdf?productCode=C2843774" (at 144.78 101.6 0) (effects (font (size 1.27 1.27)) (hide yes)))
  (property "Description" "Cool white 6000-6500 K side-view LED, 4.0x1.4x0.8 mm" (at 144.78 101.6 0) (effects (font (size 1.27 1.27)) (hide yes)))
  (property "MPN" "XL-4008UWC" (at 144.78 101.6 0) (effects (font (size 1.27 1.27)) (hide yes)))
  (property "Manufacturer" "XINGLIGHT" (at 144.78 101.6 0) (effects (font (size 1.27 1.27)) (hide yes)))
  (property "LCSC" "C2843774" (at 144.78 101.6 0) (effects (font (size 1.27 1.27)) (hide yes)))
  (pin "1")
  (pin "2"))
 (symbol (lib_id "silkscreen-light-strip:LED_SideView") (at 162.56 101.6 180) (unit 1)
  (exclude_from_sim no) (in_bom yes) (on_board yes) (dnp no)
  (property "Reference" "D10" (at 162.56 96.52 0) (effects (font (size 1.27 1.27))))
  (property "Value" "XL-4008UWC" (at 162.56 106.68 0) (effects (font (size 1.27 1.27))))
  (property "Footprint" "silkscreen-light-strip:LED_SideView_XINGLIGHT_XL-4008" (at 162.56 101.6 0) (effects (font (size 1.27 1.27)) (hide yes)))
  (property "Datasheet" "https://datasheet.lcsc.com/datasheet/pdf/e6aed946d22bf266730bba05a11330f0.pdf?productCode=C2843774" (at 162.56 101.6 0) (effects (font (size 1.27 1.27)) (hide yes)))
  (property "Description" "Cool white 6000-6500 K side-view LED, 4.0x1.4x0.8 mm" (at 162.56 101.6 0) (effects (font (size 1.27 1.27)) (hide yes)))
  (property "MPN" "XL-4008UWC" (at 162.56 101.6 0) (effects (font (size 1.27 1.27)) (hide yes)))
  (property "Manufacturer" "XINGLIGHT" (at 162.56 101.6 0) (effects (font (size 1.27 1.27)) (hide yes)))
  (property "LCSC" "C2843774" (at 162.56 101.6 0) (effects (font (size 1.27 1.27)) (hide yes)))
  (pin "1")
  (pin "2"))
 (symbol (lib_id "silkscreen-light-strip:LED_SideView") (at 180.34 101.6 180) (unit 1)
  (exclude_from_sim no) (in_bom yes) (on_board yes) (dnp no)
  (property "Reference" "D11" (at 180.34 96.52 0) (effects (font (size 1.27 1.27))))
  (property "Value" "XL-4008UWC" (at 180.34 106.68 0) (effects (font (size 1.27 1.27))))
  (property "Footprint" "silkscreen-light-strip:LED_SideView_XINGLIGHT_XL-4008" (at 180.34 101.6 0) (effects (font (size 1.27 1.27)) (hide yes)))
  (property "Datasheet" "https://datasheet.lcsc.com/datasheet/pdf/e6aed946d22bf266730bba05a11330f0.pdf?productCode=C2843774" (at 180.34 101.6 0) (effects (font (size 1.27 1.27)) (hide yes)))
  (property "Description" "Cool white 6000-6500 K side-view LED, 4.0x1.4x0.8 mm" (at 180.34 101.6 0) (effects (font (size 1.27 1.27)) (hide yes)))
  (property "MPN" "XL-4008UWC" (at 180.34 101.6 0) (effects (font (size 1.27 1.27)) (hide yes)))
  (property "Manufacturer" "XINGLIGHT" (at 180.34 101.6 0) (effects (font (size 1.27 1.27)) (hide yes)))
  (property "LCSC" "C2843774" (at 180.34 101.6 0) (effects (font (size 1.27 1.27)) (hide yes)))
  (pin "1")
  (pin "2"))
 (symbol (lib_id "silkscreen-light-strip:LED_SideView") (at 198.12 101.6 180) (unit 1)
  (exclude_from_sim no) (in_bom yes) (on_board yes) (dnp no)
  (property "Reference" "D12" (at 198.12 96.52 0) (effects (font (size 1.27 1.27))))
  (property "Value" "XL-4008UWC" (at 198.12 106.68 0) (effects (font (size 1.27 1.27))))
  (property "Footprint" "silkscreen-light-strip:LED_SideView_XINGLIGHT_XL-4008" (at 198.12 101.6 0) (effects (font (size 1.27 1.27)) (hide yes)))
  (property "Datasheet" "https://datasheet.lcsc.com/datasheet/pdf/e6aed946d22bf266730bba05a11330f0.pdf?productCode=C2843774" (at 198.12 101.6 0) (effects (font (size 1.27 1.27)) (hide yes)))
  (property "Description" "Cool white 6000-6500 K side-view LED, 4.0x1.4x0.8 mm" (at 198.12 101.6 0) (effects (font (size 1.27 1.27)) (hide yes)))
  (property "MPN" "XL-4008UWC" (at 198.12 101.6 0) (effects (font (size 1.27 1.27)) (hide yes)))
  (property "Manufacturer" "XINGLIGHT" (at 198.12 101.6 0) (effects (font (size 1.27 1.27)) (hide yes)))
  (property "LCSC" "C2843774" (at 198.12 101.6 0) (effects (font (size 1.27 1.27)) (hide yes)))
  (pin "1")
  (pin "2"))
 (sheet_instances (path "" (page "1")))
 (embedded_fonts no))
